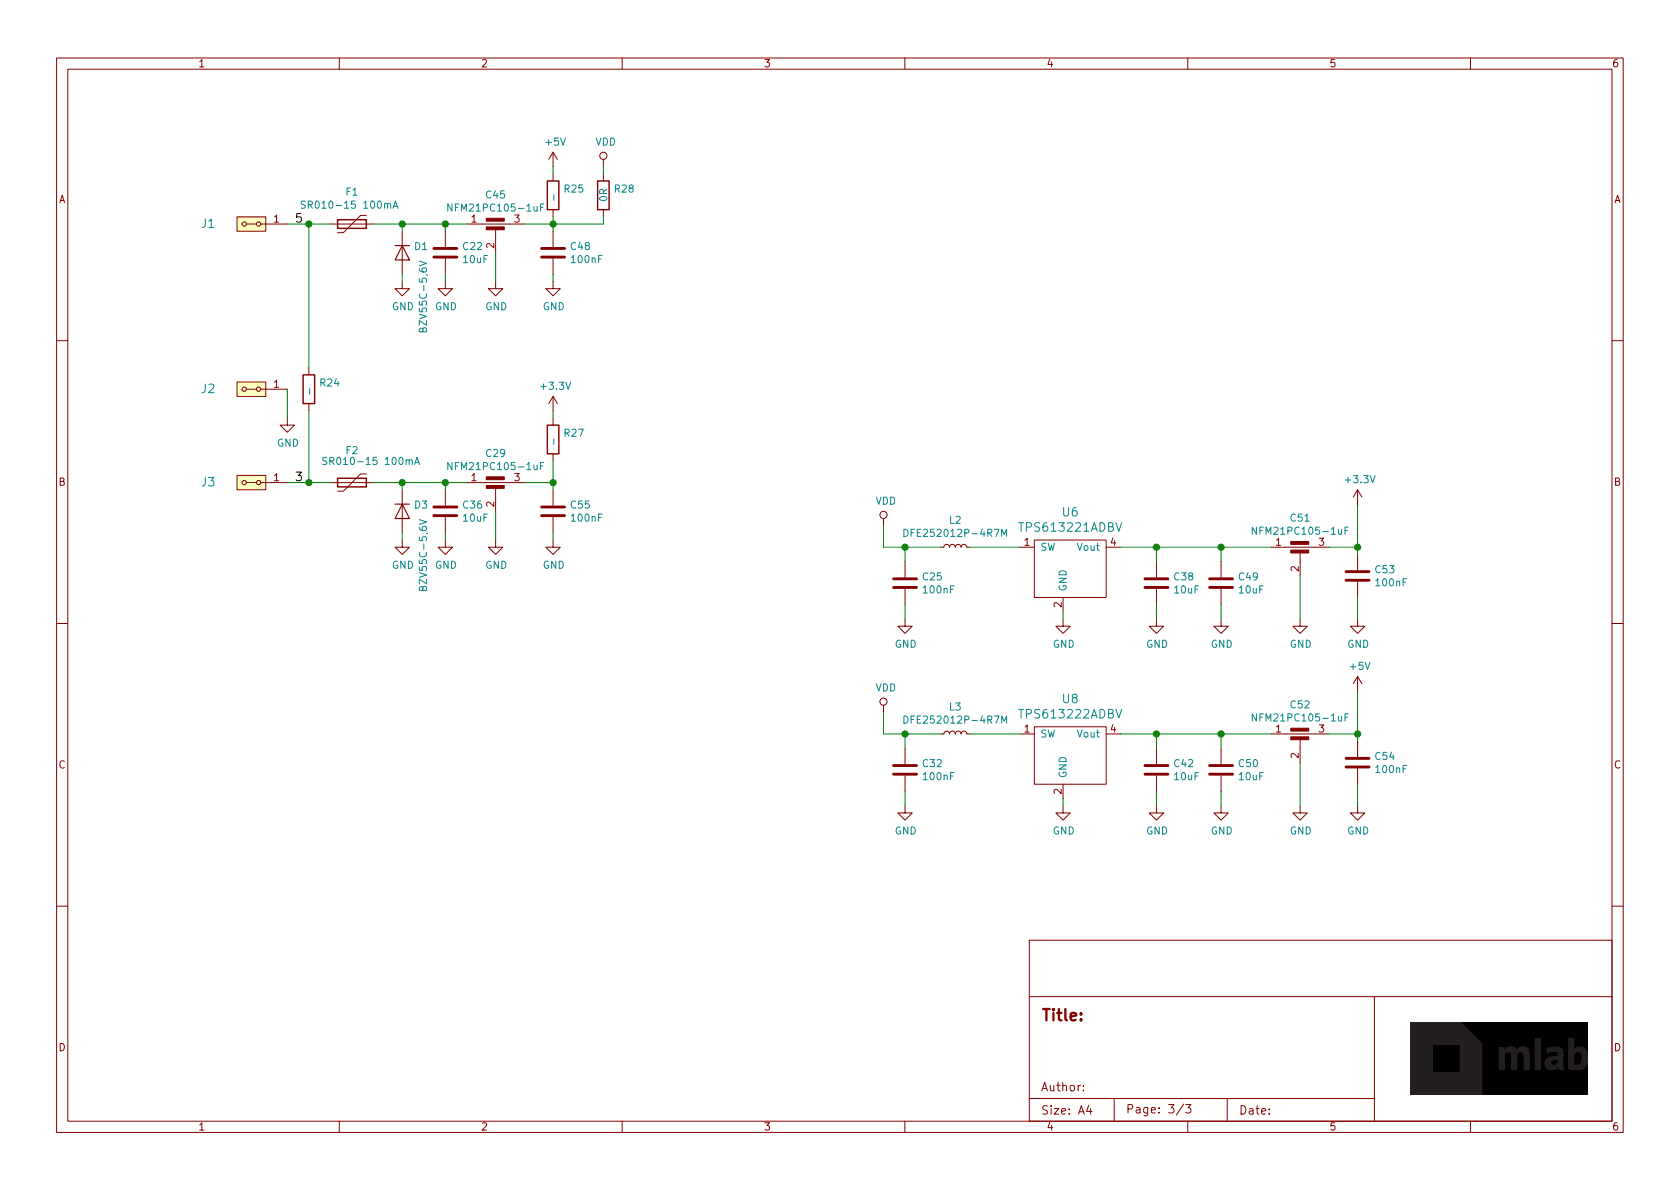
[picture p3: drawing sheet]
EESchema Schematic File Version 4
LIBS:SPACEDOS01A_PCB01A-cache
EELAYER 29 0
EELAYER END
$Descr A4 11693 8268
encoding utf-8
Sheet 3 3
Title ""
Date ""
Rev ""
Comp ""
Comment1 ""
Comment2 ""
Comment3 ""
Comment4 ""
$EndDescr
$Comp
L SPACEDOS01A_PCB01A-rescue:D-device-DATALOGGER01A-rescue-CCP2019V01A-rescue D?
U 1 1
P 2800 1750
AR Path="/5C4AEDD8/5C6BE250" Ref="D?"  Part="1" 
AR Path="/5C69BCB4/5C6BE250" Ref="D1"  Part="1" 
F 0 "D1" V 2754 1829 50  0000 L CNN
F 1 "BZV55C-5,6V" H 2850 1900 50  0000 L CNN
F 2 "Diode_SMD:D_MiniMELF" H 2800 1750 50  0001 C CNN
F 3 "" H 2800 1750 50  0001 C CNN
	1    2800 1750
	0    1    1    0   
$EndComp
Wire Wire Line
	2800 1600 2800 1550
Connection ~ 2800 1550
$Comp
L power:GND #PWR?
U 1 1
P 2800 1950
AR Path="/5C4AEDD8/5C6BE267" Ref="#PWR?"  Part="1" 
AR Path="/5C69BCB4/5C6BE267" Ref="#PWR0115"  Part="1" 
F 0 "#PWR0115" H 2800 1700 50  0001 C CNN
F 1 "GND" H 2805 1777 50  0000 C CNN
F 2 "" H 2800 1950 50  0001 C CNN
F 3 "" H 2800 1950 50  0001 C CNN
	1    2800 1950
	1    0    0    -1  
$EndComp
Wire Wire Line
	2800 1950 2800 1900
$Comp
L SPACEDOS01A_PCB01A-rescue:EMI_Filter_C-device-DATALOGGER01A-rescue-CCP2019V01A-rescue C?
U 1 1
P 3450 1650
AR Path="/5C4AEDD8/5C6BE26E" Ref="C?"  Part="1" 
AR Path="/5C69BCB4/5C6BE26E" Ref="C45"  Part="1" 
F 0 "C45" H 3450 1955 50  0000 C CNN
F 1 "NFM21PC105-1uF" H 3450 1864 50  0000 C CNN
F 2 "Mlab_L:FIR1" V 3450 1650 50  0001 C CNN
F 3 "http://www.murata.com/~/media/webrenewal/support/library/catalog/products/emc/emifil/c31e.ashx?la=en-gb" V 3450 1650 50  0001 C CNN
	1    3450 1650
	1    0    0    -1  
$EndComp
$Comp
L SPACEDOS01A_PCB01A-rescue:C-device-DATALOGGER01A-rescue-CCP2019V01A-rescue C?
U 1 1
P 3850 1750
AR Path="/5C4AEDD8/5C6BE27C" Ref="C?"  Part="1" 
AR Path="/5C69BCB4/5C6BE27C" Ref="C48"  Part="1" 
F 0 "C48" H 3965 1796 50  0000 L CNN
F 1 "100nF" H 3965 1705 50  0000 L CNN
F 2 "Mlab_R:SMD-0805" H 3888 1600 50  0001 C CNN
F 3 "" H 3850 1750 50  0001 C CNN
	1    3850 1750
	1    0    0    -1  
$EndComp
Wire Wire Line
	3650 1550 3850 1550
Wire Wire Line
	3850 1550 3850 1600
$Comp
L power:GND #PWR?
U 1 1
P 3100 1950
AR Path="/5C4AEDD8/5C6BE288" Ref="#PWR?"  Part="1" 
AR Path="/5C69BCB4/5C6BE288" Ref="#PWR0125"  Part="1" 
F 0 "#PWR0125" H 3100 1700 50  0001 C CNN
F 1 "GND" H 3105 1777 50  0000 C CNN
F 2 "" H 3100 1950 50  0001 C CNN
F 3 "" H 3100 1950 50  0001 C CNN
	1    3100 1950
	1    0    0    -1  
$EndComp
Wire Wire Line
	3100 1900 3100 1950
$Comp
L power:GND #PWR?
U 1 1
P 3850 1950
AR Path="/5C4AEDD8/5C6BE28F" Ref="#PWR?"  Part="1" 
AR Path="/5C69BCB4/5C6BE28F" Ref="#PWR0138"  Part="1" 
F 0 "#PWR0138" H 3850 1700 50  0001 C CNN
F 1 "GND" H 3855 1777 50  0000 C CNN
F 2 "" H 3850 1950 50  0001 C CNN
F 3 "" H 3850 1950 50  0001 C CNN
	1    3850 1950
	1    0    0    -1  
$EndComp
Wire Wire Line
	3850 1950 3850 1900
Wire Wire Line
	3100 1600 3100 1550
Connection ~ 3100 1550
Wire Wire Line
	3100 1550 3250 1550
$Comp
L power:GND #PWR?
U 1 1
P 3450 1950
AR Path="/5C4AEDD8/5C6BE299" Ref="#PWR?"  Part="1" 
AR Path="/5C69BCB4/5C6BE299" Ref="#PWR0140"  Part="1" 
F 0 "#PWR0140" H 3450 1700 50  0001 C CNN
F 1 "GND" H 3455 1777 50  0000 C CNN
F 2 "" H 3450 1950 50  0001 C CNN
F 3 "" H 3450 1950 50  0001 C CNN
	1    3450 1950
	1    0    0    -1  
$EndComp
Wire Wire Line
	3450 1750 3450 1950
$Comp
L SPACEDOS01A_PCB01A-rescue:Polyfuse-device-DATALOGGER01A-rescue-CCP2019V01A-rescue F?
U 1 1
P 2450 1550
AR Path="/5C4AEDD8/5C6BE2A0" Ref="F?"  Part="1" 
AR Path="/5C69BCB4/5C6BE2A0" Ref="F1"  Part="1" 
F 0 "F1" V 2225 1550 50  0000 C CNN
F 1 "SR010-15 100mA " V 2316 1550 50  0000 C CNN
F 2 "Mlab_R:SMD-0805" H 2500 1350 50  0001 L CNN
F 3 "" H 2450 1550 50  0001 C CNN
	1    2450 1550
	0    1    1    0   
$EndComp
Wire Wire Line
	2600 1550 2800 1550
Wire Wire Line
	2800 1550 3100 1550
$Comp
L Device:L_Small L2
U 1 1
P 6650 3800
F 0 "L2" V 6835 3800 50  0000 C CNN
F 1 "DFE252012P-4R7M" V 6744 3800 50  0000 C CNN
F 2 "Resistor_SMD:R_0805_2012Metric_Pad1.15x1.40mm_HandSolder" H 6650 3800 50  0001 C CNN
F 3 "~" H 6650 3800 50  0001 C CNN
	1    6650 3800
	0    -1   -1   0   
$EndComp
$Comp
L MLAB_IO:TPS61322xA U6
U 1 1
P 7400 3900
F 0 "U6" H 7450 4247 60  0000 C CNN
F 1 "TPS613221ADBV" H 7450 4141 60  0000 C CNN
F 2 "Package_TO_SOT_SMD:SOT-23-5" H 7400 3900 60  0001 C CNN
F 3 "" H 7400 3900 60  0001 C CNN
	1    7400 3900
	1    0    0    -1  
$EndComp
Wire Wire Line
	6750 3800 7100 3800
$Comp
L SPACEDOS01A_PCB01A-rescue:C-device-DATALOGGER01A-rescue-CCP2019V01A-rescue C?
U 1 1
P 8050 4050
AR Path="/5C4AEDD8/5C6C450E" Ref="C?"  Part="1" 
AR Path="/5C69BCB4/5C6C450E" Ref="C38"  Part="1" 
F 0 "C38" H 8165 4096 50  0000 L CNN
F 1 "10uF" H 8165 4005 50  0000 L CNN
F 2 "Mlab_R:SMD-0805" H 8088 3900 50  0001 C CNN
F 3 "" H 8050 4050 50  0001 C CNN
	1    8050 4050
	1    0    0    -1  
$EndComp
$Comp
L SPACEDOS01A_PCB01A-rescue:C-device-DATALOGGER01A-rescue-CCP2019V01A-rescue C?
U 1 1
P 8500 4050
AR Path="/5C4AEDD8/5C6C45C5" Ref="C?"  Part="1" 
AR Path="/5C69BCB4/5C6C45C5" Ref="C49"  Part="1" 
F 0 "C49" H 8615 4096 50  0000 L CNN
F 1 "10uF" H 8615 4005 50  0000 L CNN
F 2 "Mlab_R:SMD-0805" H 8538 3900 50  0001 C CNN
F 3 "" H 8500 4050 50  0001 C CNN
	1    8500 4050
	1    0    0    -1  
$EndComp
Wire Wire Line
	7800 3800 8050 3800
$Comp
L power:VDD #PWR?
U 1 1
P 6150 3650
AR Path="/5C4AEDD8/5C6C48EA" Ref="#PWR?"  Part="1" 
AR Path="/5C69BCB4/5C6C48EA" Ref="#PWR0148"  Part="1" 
F 0 "#PWR0148" H 6150 3500 50  0001 C CNN
F 1 "VDD" H 6167 3823 50  0000 C CNN
F 2 "" H 6150 3650 50  0001 C CNN
F 3 "" H 6150 3650 50  0001 C CNN
	1    6150 3650
	1    0    0    -1  
$EndComp
Wire Wire Line
	6150 3650 6150 3800
Wire Wire Line
	6150 3800 6300 3800
$Comp
L power:GND #PWR?
U 1 1
P 7400 4300
AR Path="/5C4AEDD8/5C6C4C1D" Ref="#PWR?"  Part="1" 
AR Path="/5C69BCB4/5C6C4C1D" Ref="#PWR0149"  Part="1" 
F 0 "#PWR0149" H 7400 4050 50  0001 C CNN
F 1 "GND" H 7405 4127 50  0000 C CNN
F 2 "" H 7400 4300 50  0001 C CNN
F 3 "" H 7400 4300 50  0001 C CNN
	1    7400 4300
	1    0    0    -1  
$EndComp
Wire Wire Line
	7400 4300 7400 4250
$Comp
L power:GND #PWR?
U 1 1
P 8050 4300
AR Path="/5C4AEDD8/5C6C4EFF" Ref="#PWR?"  Part="1" 
AR Path="/5C69BCB4/5C6C4EFF" Ref="#PWR0150"  Part="1" 
F 0 "#PWR0150" H 8050 4050 50  0001 C CNN
F 1 "GND" H 8055 4127 50  0000 C CNN
F 2 "" H 8050 4300 50  0001 C CNN
F 3 "" H 8050 4300 50  0001 C CNN
	1    8050 4300
	1    0    0    -1  
$EndComp
$Comp
L power:GND #PWR?
U 1 1
P 8500 4300
AR Path="/5C4AEDD8/5C6C4F22" Ref="#PWR?"  Part="1" 
AR Path="/5C69BCB4/5C6C4F22" Ref="#PWR0151"  Part="1" 
F 0 "#PWR0151" H 8500 4050 50  0001 C CNN
F 1 "GND" H 8505 4127 50  0000 C CNN
F 2 "" H 8500 4300 50  0001 C CNN
F 3 "" H 8500 4300 50  0001 C CNN
	1    8500 4300
	1    0    0    -1  
$EndComp
Wire Wire Line
	8500 4300 8500 4200
Wire Wire Line
	8050 4300 8050 4200
Wire Wire Line
	8050 3900 8050 3800
Connection ~ 8050 3800
Wire Wire Line
	8050 3800 8500 3800
Wire Wire Line
	8500 3900 8500 3800
$Comp
L power:+5V #PWR0152
U 1 1
P 9450 4800
F 0 "#PWR0152" H 9450 4650 50  0001 C CNN
F 1 "+5V" H 9465 4973 50  0000 C CNN
F 2 "" H 9450 4800 50  0001 C CNN
F 3 "" H 9450 4800 50  0001 C CNN
	1    9450 4800
	1    0    0    -1  
$EndComp
$Comp
L power:GND #PWR?
U 1 1
P 6300 4300
AR Path="/5C4AEDD8/5C6C8D0C" Ref="#PWR?"  Part="1" 
AR Path="/5C69BCB4/5C6C8D0C" Ref="#PWR0157"  Part="1" 
F 0 "#PWR0157" H 6300 4050 50  0001 C CNN
F 1 "GND" H 6305 4127 50  0000 C CNN
F 2 "" H 6300 4300 50  0001 C CNN
F 3 "" H 6300 4300 50  0001 C CNN
	1    6300 4300
	1    0    0    -1  
$EndComp
Wire Wire Line
	6300 3800 6300 3900
Connection ~ 6300 3800
Wire Wire Line
	6300 3800 6550 3800
Wire Wire Line
	6300 4200 6300 4300
Wire Wire Line
	8500 3800 8850 3800
Connection ~ 8500 3800
$Comp
L SPACEDOS01A_PCB01A-rescue:EMI_Filter_C-device-DATALOGGER01A-rescue-CCP2019V01A-rescue C?
U 1 1
P 9050 3900
AR Path="/5C4AEDD8/5C6CDA68" Ref="C?"  Part="1" 
AR Path="/5C69BCB4/5C6CDA68" Ref="C51"  Part="1" 
F 0 "C51" H 9050 4205 50  0000 C CNN
F 1 "NFM21PC105-1uF" H 9050 4114 50  0000 C CNN
F 2 "Mlab_L:FIR1" V 9050 3900 50  0001 C CNN
F 3 "http://www.murata.com/~/media/webrenewal/support/library/catalog/products/emc/emifil/c31e.ashx?la=en-gb" V 9050 3900 50  0001 C CNN
	1    9050 3900
	1    0    0    -1  
$EndComp
$Comp
L SPACEDOS01A_PCB01A-rescue:C-device-DATALOGGER01A-rescue-CCP2019V01A-rescue C?
U 1 1
P 9450 4000
AR Path="/5C4AEDD8/5C6CDA6E" Ref="C?"  Part="1" 
AR Path="/5C69BCB4/5C6CDA6E" Ref="C53"  Part="1" 
F 0 "C53" H 9565 4046 50  0000 L CNN
F 1 "100nF" H 9565 3955 50  0000 L CNN
F 2 "Mlab_R:SMD-0805" H 9488 3850 50  0001 C CNN
F 3 "" H 9450 4000 50  0001 C CNN
	1    9450 4000
	1    0    0    -1  
$EndComp
Wire Wire Line
	9250 3800 9450 3800
Wire Wire Line
	9450 3800 9450 3850
Wire Wire Line
	9450 3500 9450 3800
Connection ~ 9450 3800
$Comp
L power:GND #PWR?
U 1 1
P 9450 4300
AR Path="/5C4AEDD8/5C6CDA78" Ref="#PWR?"  Part="1" 
AR Path="/5C69BCB4/5C6CDA78" Ref="#PWR0159"  Part="1" 
F 0 "#PWR0159" H 9450 4050 50  0001 C CNN
F 1 "GND" H 9455 4127 50  0000 C CNN
F 2 "" H 9450 4300 50  0001 C CNN
F 3 "" H 9450 4300 50  0001 C CNN
	1    9450 4300
	1    0    0    -1  
$EndComp
$Comp
L power:GND #PWR?
U 1 1
P 9050 4300
AR Path="/5C4AEDD8/5C6CDA7F" Ref="#PWR?"  Part="1" 
AR Path="/5C69BCB4/5C6CDA7F" Ref="#PWR0160"  Part="1" 
F 0 "#PWR0160" H 9050 4050 50  0001 C CNN
F 1 "GND" H 9055 4127 50  0000 C CNN
F 2 "" H 9050 4300 50  0001 C CNN
F 3 "" H 9050 4300 50  0001 C CNN
	1    9050 4300
	1    0    0    -1  
$EndComp
Wire Wire Line
	9450 4150 9450 4300
Wire Wire Line
	9050 4000 9050 4300
$Comp
L Device:L_Small L3
U 1 1
P 6650 5100
F 0 "L3" V 6835 5100 50  0000 C CNN
F 1 "DFE252012P-4R7M" V 6744 5100 50  0000 C CNN
F 2 "Resistor_SMD:R_0805_2012Metric_Pad1.15x1.40mm_HandSolder" H 6650 5100 50  0001 C CNN
F 3 "~" H 6650 5100 50  0001 C CNN
	1    6650 5100
	0    -1   -1   0   
$EndComp
$Comp
L MLAB_IO:TPS61322xA U8
U 1 1
P 7400 5200
F 0 "U8" H 7450 5547 60  0000 C CNN
F 1 "TPS613222ADBV" H 7450 5441 60  0000 C CNN
F 2 "Package_TO_SOT_SMD:SOT-23-5" H 7400 5200 60  0001 C CNN
F 3 "" H 7400 5200 60  0001 C CNN
	1    7400 5200
	1    0    0    -1  
$EndComp
Wire Wire Line
	6750 5100 7100 5100
$Comp
L SPACEDOS01A_PCB01A-rescue:C-device-DATALOGGER01A-rescue-CCP2019V01A-rescue C?
U 1 1
P 8050 5350
AR Path="/5C4AEDD8/5C6D0EB3" Ref="C?"  Part="1" 
AR Path="/5C69BCB4/5C6D0EB3" Ref="C42"  Part="1" 
F 0 "C42" H 8165 5396 50  0000 L CNN
F 1 "10uF" H 8165 5305 50  0000 L CNN
F 2 "Mlab_R:SMD-0805" H 8088 5200 50  0001 C CNN
F 3 "" H 8050 5350 50  0001 C CNN
	1    8050 5350
	1    0    0    -1  
$EndComp
$Comp
L SPACEDOS01A_PCB01A-rescue:C-device-DATALOGGER01A-rescue-CCP2019V01A-rescue C?
U 1 1
P 8500 5350
AR Path="/5C4AEDD8/5C6D0EB9" Ref="C?"  Part="1" 
AR Path="/5C69BCB4/5C6D0EB9" Ref="C50"  Part="1" 
F 0 "C50" H 8615 5396 50  0000 L CNN
F 1 "10uF" H 8615 5305 50  0000 L CNN
F 2 "Mlab_R:SMD-0805" H 8538 5200 50  0001 C CNN
F 3 "" H 8500 5350 50  0001 C CNN
	1    8500 5350
	1    0    0    -1  
$EndComp
Wire Wire Line
	7800 5100 8050 5100
$Comp
L power:VDD #PWR?
U 1 1
P 6150 4950
AR Path="/5C4AEDD8/5C6D0EC0" Ref="#PWR?"  Part="1" 
AR Path="/5C69BCB4/5C6D0EC0" Ref="#PWR0161"  Part="1" 
F 0 "#PWR0161" H 6150 4800 50  0001 C CNN
F 1 "VDD" H 6167 5123 50  0000 C CNN
F 2 "" H 6150 4950 50  0001 C CNN
F 3 "" H 6150 4950 50  0001 C CNN
	1    6150 4950
	1    0    0    -1  
$EndComp
Wire Wire Line
	6150 4950 6150 5100
Wire Wire Line
	6150 5100 6300 5100
$Comp
L power:GND #PWR?
U 1 1
P 7400 5600
AR Path="/5C4AEDD8/5C6D0EC8" Ref="#PWR?"  Part="1" 
AR Path="/5C69BCB4/5C6D0EC8" Ref="#PWR0163"  Part="1" 
F 0 "#PWR0163" H 7400 5350 50  0001 C CNN
F 1 "GND" H 7405 5427 50  0000 C CNN
F 2 "" H 7400 5600 50  0001 C CNN
F 3 "" H 7400 5600 50  0001 C CNN
	1    7400 5600
	1    0    0    -1  
$EndComp
Wire Wire Line
	7400 5600 7400 5550
$Comp
L power:GND #PWR?
U 1 1
P 8050 5600
AR Path="/5C4AEDD8/5C6D0ECF" Ref="#PWR?"  Part="1" 
AR Path="/5C69BCB4/5C6D0ECF" Ref="#PWR0164"  Part="1" 
F 0 "#PWR0164" H 8050 5350 50  0001 C CNN
F 1 "GND" H 8055 5427 50  0000 C CNN
F 2 "" H 8050 5600 50  0001 C CNN
F 3 "" H 8050 5600 50  0001 C CNN
	1    8050 5600
	1    0    0    -1  
$EndComp
$Comp
L power:GND #PWR?
U 1 1
P 8500 5600
AR Path="/5C4AEDD8/5C6D0ED5" Ref="#PWR?"  Part="1" 
AR Path="/5C69BCB4/5C6D0ED5" Ref="#PWR0166"  Part="1" 
F 0 "#PWR0166" H 8500 5350 50  0001 C CNN
F 1 "GND" H 8505 5427 50  0000 C CNN
F 2 "" H 8500 5600 50  0001 C CNN
F 3 "" H 8500 5600 50  0001 C CNN
	1    8500 5600
	1    0    0    -1  
$EndComp
Wire Wire Line
	8500 5600 8500 5500
Wire Wire Line
	8050 5600 8050 5500
Wire Wire Line
	8050 5200 8050 5100
Connection ~ 8050 5100
Wire Wire Line
	8050 5100 8500 5100
Wire Wire Line
	8500 5200 8500 5100
$Comp
L SPACEDOS01A_PCB01A-rescue:C-device-DATALOGGER01A-rescue-CCP2019V01A-rescue C?
U 1 1
P 6300 5350
AR Path="/5C4AEDD8/5C6D0EE7" Ref="C?"  Part="1" 
AR Path="/5C69BCB4/5C6D0EE7" Ref="C32"  Part="1" 
F 0 "C32" H 6415 5396 50  0000 L CNN
F 1 "100nF" H 6415 5305 50  0000 L CNN
F 2 "Mlab_R:SMD-0805" H 6338 5200 50  0001 C CNN
F 3 "" H 6300 5350 50  0001 C CNN
	1    6300 5350
	1    0    0    -1  
$EndComp
$Comp
L power:GND #PWR?
U 1 1
P 6300 5600
AR Path="/5C4AEDD8/5C6D0EED" Ref="#PWR?"  Part="1" 
AR Path="/5C69BCB4/5C6D0EED" Ref="#PWR0168"  Part="1" 
F 0 "#PWR0168" H 6300 5350 50  0001 C CNN
F 1 "GND" H 6305 5427 50  0000 C CNN
F 2 "" H 6300 5600 50  0001 C CNN
F 3 "" H 6300 5600 50  0001 C CNN
	1    6300 5600
	1    0    0    -1  
$EndComp
Wire Wire Line
	6300 5100 6300 5200
Connection ~ 6300 5100
Wire Wire Line
	6300 5100 6550 5100
Wire Wire Line
	6300 5500 6300 5600
Wire Wire Line
	8500 5100 8850 5100
Connection ~ 8500 5100
$Comp
L SPACEDOS01A_PCB01A-rescue:EMI_Filter_C-device-DATALOGGER01A-rescue-CCP2019V01A-rescue C?
U 1 1
P 9050 5200
AR Path="/5C4AEDD8/5C6D0EF9" Ref="C?"  Part="1" 
AR Path="/5C69BCB4/5C6D0EF9" Ref="C52"  Part="1" 
F 0 "C52" H 9050 5505 50  0000 C CNN
F 1 "NFM21PC105-1uF" H 9050 5414 50  0000 C CNN
F 2 "Mlab_L:FIR1" V 9050 5200 50  0001 C CNN
F 3 "http://www.murata.com/~/media/webrenewal/support/library/catalog/products/emc/emifil/c31e.ashx?la=en-gb" V 9050 5200 50  0001 C CNN
	1    9050 5200
	1    0    0    -1  
$EndComp
$Comp
L SPACEDOS01A_PCB01A-rescue:C-device-DATALOGGER01A-rescue-CCP2019V01A-rescue C?
U 1 1
P 9450 5300
AR Path="/5C4AEDD8/5C6D0EFF" Ref="C?"  Part="1" 
AR Path="/5C69BCB4/5C6D0EFF" Ref="C54"  Part="1" 
F 0 "C54" H 9565 5346 50  0000 L CNN
F 1 "100nF" H 9565 5255 50  0000 L CNN
F 2 "Mlab_R:SMD-0805" H 9488 5150 50  0001 C CNN
F 3 "" H 9450 5300 50  0001 C CNN
	1    9450 5300
	1    0    0    -1  
$EndComp
Wire Wire Line
	9250 5100 9450 5100
Wire Wire Line
	9450 5100 9450 5150
Wire Wire Line
	9450 4800 9450 5100
Connection ~ 9450 5100
$Comp
L power:GND #PWR?
U 1 1
P 9450 5600
AR Path="/5C4AEDD8/5C6D0F09" Ref="#PWR?"  Part="1" 
AR Path="/5C69BCB4/5C6D0F09" Ref="#PWR0170"  Part="1" 
F 0 "#PWR0170" H 9450 5350 50  0001 C CNN
F 1 "GND" H 9455 5427 50  0000 C CNN
F 2 "" H 9450 5600 50  0001 C CNN
F 3 "" H 9450 5600 50  0001 C CNN
	1    9450 5600
	1    0    0    -1  
$EndComp
$Comp
L power:GND #PWR?
U 1 1
P 9050 5600
AR Path="/5C4AEDD8/5C6D0F0F" Ref="#PWR?"  Part="1" 
AR Path="/5C69BCB4/5C6D0F0F" Ref="#PWR0171"  Part="1" 
F 0 "#PWR0171" H 9050 5350 50  0001 C CNN
F 1 "GND" H 9055 5427 50  0000 C CNN
F 2 "" H 9050 5600 50  0001 C CNN
F 3 "" H 9050 5600 50  0001 C CNN
	1    9050 5600
	1    0    0    -1  
$EndComp
Wire Wire Line
	9450 5450 9450 5600
Wire Wire Line
	9050 5300 9050 5600
$Comp
L MLAB_HEADER:HEADER_2x01_PARALLEL J1
U 1 1
P 1750 1550
F 0 "J1" H 2050 1550 60  0000 C CNN
F 1 "HEADER_2x01_PARALLEL" H 1667 1419 60  0001 C CNN
F 2 "Mlab_Pin_Headers:Straight_1x02" H 1750 1550 60  0001 C CNN
F 3 "" H 1750 1550 60  0000 C CNN
	1    1750 1550
	-1   0    0    1   
$EndComp
Wire Wire Line
	2000 1550 2150 1550
$Comp
L SPACEDOS01A_PCB01A-rescue:D-device-DATALOGGER01A-rescue-CCP2019V01A-rescue D?
U 1 1
P 2800 3550
AR Path="/5C4AEDD8/5C589333" Ref="D?"  Part="1" 
AR Path="/5C69BCB4/5C589333" Ref="D3"  Part="1" 
F 0 "D3" V 2754 3629 50  0000 L CNN
F 1 "BZV55C-5,6V" H 2850 3700 50  0000 L CNN
F 2 "Diode_SMD:D_MiniMELF" H 2800 3550 50  0001 C CNN
F 3 "" H 2800 3550 50  0001 C CNN
	1    2800 3550
	0    1    1    0   
$EndComp
Wire Wire Line
	2800 3400 2800 3350
Connection ~ 2800 3350
$Comp
L power:GND #PWR?
U 1 1
P 2800 3750
AR Path="/5C4AEDD8/5C589349" Ref="#PWR?"  Part="1" 
AR Path="/5C69BCB4/5C589349" Ref="#PWR0113"  Part="1" 
F 0 "#PWR0113" H 2800 3500 50  0001 C CNN
F 1 "GND" H 2805 3577 50  0000 C CNN
F 2 "" H 2800 3750 50  0001 C CNN
F 3 "" H 2800 3750 50  0001 C CNN
	1    2800 3750
	1    0    0    -1  
$EndComp
Wire Wire Line
	2800 3750 2800 3700
$Comp
L SPACEDOS01A_PCB01A-rescue:EMI_Filter_C-device-DATALOGGER01A-rescue-CCP2019V01A-rescue C?
U 1 1
P 3450 3450
AR Path="/5C4AEDD8/5C589354" Ref="C?"  Part="1" 
AR Path="/5C69BCB4/5C589354" Ref="C29"  Part="1" 
F 0 "C29" H 3450 3755 50  0000 C CNN
F 1 "NFM21PC105-1uF" H 3450 3664 50  0000 C CNN
F 2 "Mlab_L:FIR1" V 3450 3450 50  0001 C CNN
F 3 "http://www.murata.com/~/media/webrenewal/support/library/catalog/products/emc/emifil/c31e.ashx?la=en-gb" V 3450 3450 50  0001 C CNN
	1    3450 3450
	1    0    0    -1  
$EndComp
$Comp
L SPACEDOS01A_PCB01A-rescue:C-device-DATALOGGER01A-rescue-CCP2019V01A-rescue C?
U 1 1
P 3850 3550
AR Path="/5C4AEDD8/5C589368" Ref="C?"  Part="1" 
AR Path="/5C69BCB4/5C589368" Ref="C55"  Part="1" 
F 0 "C55" H 3965 3596 50  0000 L CNN
F 1 "100nF" H 3965 3505 50  0000 L CNN
F 2 "Mlab_R:SMD-0805" H 3888 3400 50  0001 C CNN
F 3 "" H 3850 3550 50  0001 C CNN
	1    3850 3550
	1    0    0    -1  
$EndComp
Wire Wire Line
	3650 3350 3850 3350
Wire Wire Line
	3850 3350 3850 3400
$Comp
L power:GND #PWR?
U 1 1
P 3100 3750
AR Path="/5C4AEDD8/5C589376" Ref="#PWR?"  Part="1" 
AR Path="/5C69BCB4/5C589376" Ref="#PWR0114"  Part="1" 
F 0 "#PWR0114" H 3100 3500 50  0001 C CNN
F 1 "GND" H 3105 3577 50  0000 C CNN
F 2 "" H 3100 3750 50  0001 C CNN
F 3 "" H 3100 3750 50  0001 C CNN
	1    3100 3750
	1    0    0    -1  
$EndComp
Wire Wire Line
	3100 3700 3100 3750
$Comp
L power:GND #PWR?
U 1 1
P 3850 3750
AR Path="/5C4AEDD8/5C589381" Ref="#PWR?"  Part="1" 
AR Path="/5C69BCB4/5C589381" Ref="#PWR0137"  Part="1" 
F 0 "#PWR0137" H 3850 3500 50  0001 C CNN
F 1 "GND" H 3855 3577 50  0000 C CNN
F 2 "" H 3850 3750 50  0001 C CNN
F 3 "" H 3850 3750 50  0001 C CNN
	1    3850 3750
	1    0    0    -1  
$EndComp
Wire Wire Line
	3850 3750 3850 3700
Wire Wire Line
	3100 3400 3100 3350
Connection ~ 3100 3350
Wire Wire Line
	3100 3350 3250 3350
$Comp
L power:GND #PWR?
U 1 1
P 3450 3750
AR Path="/5C4AEDD8/5C58938F" Ref="#PWR?"  Part="1" 
AR Path="/5C69BCB4/5C58938F" Ref="#PWR0139"  Part="1" 
F 0 "#PWR0139" H 3450 3500 50  0001 C CNN
F 1 "GND" H 3455 3577 50  0000 C CNN
F 2 "" H 3450 3750 50  0001 C CNN
F 3 "" H 3450 3750 50  0001 C CNN
	1    3450 3750
	1    0    0    -1  
$EndComp
Wire Wire Line
	3450 3550 3450 3750
$Comp
L SPACEDOS01A_PCB01A-rescue:Polyfuse-device-DATALOGGER01A-rescue-CCP2019V01A-rescue F?
U 1 1
P 2450 3350
AR Path="/5C4AEDD8/5C58939A" Ref="F?"  Part="1" 
AR Path="/5C69BCB4/5C58939A" Ref="F2"  Part="1" 
F 0 "F2" V 2225 3350 50  0000 C CNN
F 1 "SR010-15 100mA " V 2300 3500 50  0000 C CNN
F 2 "Mlab_R:SMD-0805" H 2500 3150 50  0001 L CNN
F 3 "" H 2450 3350 50  0001 C CNN
	1    2450 3350
	0    1    1    0   
$EndComp
Wire Wire Line
	2600 3350 2800 3350
Wire Wire Line
	2800 3350 3100 3350
$Comp
L MLAB_HEADER:HEADER_2x01_PARALLEL J3
U 1 1
P 1750 3350
F 0 "J3" H 2050 3350 60  0000 C CNN
F 1 "HEADER_2x01_PARALLEL" H 1667 3219 60  0001 C CNN
F 2 "Mlab_Pin_Headers:Straight_1x02" H 1750 3350 60  0001 C CNN
F 3 "" H 1750 3350 60  0000 C CNN
	1    1750 3350
	-1   0    0    1   
$EndComp
Wire Wire Line
	2000 3350 2150 3350
$Comp
L Device:R R24
U 1 1
P 2150 2700
F 0 "R24" H 2220 2746 50  0000 L CNN
F 1 "-" V 2150 2650 50  0000 L CNN
F 2 "Mlab_R:SMD-0805" V 2080 2700 50  0001 C CNN
F 3 "~" H 2150 2700 50  0001 C CNN
	1    2150 2700
	1    0    0    -1  
$EndComp
Connection ~ 2150 1550
Wire Wire Line
	2150 1550 2300 1550
Wire Wire Line
	2150 2850 2150 3350
Connection ~ 2150 3350
Wire Wire Line
	2150 3350 2300 3350
$Comp
L MLAB_HEADER:HEADER_2x01_PARALLEL J2
U 1 1
P 1750 2700
F 0 "J2" H 2050 2700 60  0000 C CNN
F 1 "HEADER_2x01_PARALLEL" H 1667 2569 60  0001 C CNN
F 2 "Mlab_Pin_Headers:Straight_1x02" H 1750 2700 60  0001 C CNN
F 3 "" H 1750 2700 60  0000 C CNN
	1    1750 2700
	-1   0    0    1   
$EndComp
$Comp
L power:GND #PWR?
U 1 1
P 2000 2900
AR Path="/5C4AEDD8/5C5954E0" Ref="#PWR?"  Part="1" 
AR Path="/5C69BCB4/5C5954E0" Ref="#PWR0141"  Part="1" 
F 0 "#PWR0141" H 2000 2650 50  0001 C CNN
F 1 "GND" H 2005 2727 50  0000 C CNN
F 2 "" H 2000 2900 50  0001 C CNN
F 3 "" H 2000 2900 50  0001 C CNN
	1    2000 2900
	1    0    0    -1  
$EndComp
Wire Wire Line
	2000 2700 2000 2900
$Comp
L power:+3.3V #PWR0155
U 1 1
P 9450 3500
F 0 "#PWR0155" H 9450 3350 50  0001 C CNN
F 1 "+3.3V" H 9465 3673 50  0000 C CNN
F 2 "" H 9450 3500 50  0001 C CNN
F 3 "" H 9450 3500 50  0001 C CNN
	1    9450 3500
	1    0    0    -1  
$EndComp
$Comp
L power:+5V #PWR0172
U 1 1
P 3850 1150
F 0 "#PWR0172" H 3850 1000 50  0001 C CNN
F 1 "+5V" H 3865 1323 50  0000 C CNN
F 2 "" H 3850 1150 50  0001 C CNN
F 3 "" H 3850 1150 50  0001 C CNN
	1    3850 1150
	1    0    0    -1  
$EndComp
$Comp
L Device:R R27
U 1 1
P 3850 3050
F 0 "R27" H 3920 3096 50  0000 L CNN
F 1 "-" V 3850 3000 50  0000 L CNN
F 2 "Mlab_R:SMD-0805" V 3780 3050 50  0001 C CNN
F 3 "~" H 3850 3050 50  0001 C CNN
	1    3850 3050
	1    0    0    -1  
$EndComp
Wire Wire Line
	2150 1550 2150 2550
$Comp
L power:+3.3V #PWR0173
U 1 1
P 3850 2850
F 0 "#PWR0173" H 3850 2700 50  0001 C CNN
F 1 "+3.3V" H 3865 3023 50  0000 C CNN
F 2 "" H 3850 2850 50  0001 C CNN
F 3 "" H 3850 2850 50  0001 C CNN
	1    3850 2850
	1    0    0    -1  
$EndComp
Wire Wire Line
	3850 3200 3850 3350
Connection ~ 3850 3350
Wire Wire Line
	3850 2900 3850 2850
$Comp
L Device:R R25
U 1 1
P 3850 1350
F 0 "R25" H 3920 1396 50  0000 L CNN
F 1 "-" V 3850 1300 50  0000 L CNN
F 2 "Mlab_R:SMD-0805" V 3780 1350 50  0001 C CNN
F 3 "~" H 3850 1350 50  0001 C CNN
	1    3850 1350
	1    0    0    -1  
$EndComp
Wire Wire Line
	3850 1500 3850 1550
Connection ~ 3850 1550
Wire Wire Line
	3850 1200 3850 1150
$Comp
L Device:R R28
U 1 1
P 4200 1350
F 0 "R28" H 4270 1396 50  0000 L CNN
F 1 "0R" V 4200 1300 50  0000 L CNN
F 2 "Mlab_R:SMD-0805" V 4130 1350 50  0001 C CNN
F 3 "~" H 4200 1350 50  0001 C CNN
	1    4200 1350
	1    0    0    -1  
$EndComp
$Comp
L power:VDD #PWR?
U 1 1
P 4200 1150
AR Path="/5C4AEDD8/5C5D8D8D" Ref="#PWR?"  Part="1" 
AR Path="/5C69BCB4/5C5D8D8D" Ref="#PWR0174"  Part="1" 
F 0 "#PWR0174" H 4200 1000 50  0001 C CNN
F 1 "VDD" H 4217 1323 50  0000 C CNN
F 2 "" H 4200 1150 50  0001 C CNN
F 3 "" H 4200 1150 50  0001 C CNN
	1    4200 1150
	1    0    0    -1  
$EndComp
Wire Wire Line
	4200 1150 4200 1200
Wire Wire Line
	3850 1550 4200 1550
Wire Wire Line
	4200 1550 4200 1500
$Comp
L SPACEDOS01A_PCB01A-rescue:C-device-DATALOGGER01A-rescue-CCP2019V01A-rescue C?
U 1 1
P 3100 1750
AR Path="/5C4AEDD8/5C5FA3D4" Ref="C?"  Part="1" 
AR Path="/5C69BCB4/5C5FA3D4" Ref="C22"  Part="1" 
F 0 "C22" H 3215 1796 50  0000 L CNN
F 1 "10uF" H 3215 1705 50  0000 L CNN
F 2 "Mlab_R:SMD-0805" H 3138 1600 50  0001 C CNN
F 3 "" H 3100 1750 50  0001 C CNN
	1    3100 1750
	1    0    0    -1  
$EndComp
$Comp
L SPACEDOS01A_PCB01A-rescue:C-device-DATALOGGER01A-rescue-CCP2019V01A-rescue C?
U 1 1
P 3100 3550
AR Path="/5C4AEDD8/5C5FB0D4" Ref="C?"  Part="1" 
AR Path="/5C69BCB4/5C5FB0D4" Ref="C36"  Part="1" 
F 0 "C36" H 3215 3596 50  0000 L CNN
F 1 "10uF" H 3215 3505 50  0000 L CNN
F 2 "Mlab_R:SMD-0805" H 3138 3400 50  0001 C CNN
F 3 "" H 3100 3550 50  0001 C CNN
	1    3100 3550
	1    0    0    -1  
$EndComp
$Comp
L SPACEDOS01A_PCB01A-rescue:C-device-DATALOGGER01A-rescue-CCP2019V01A-rescue C?
U 1 1
P 6300 4050
AR Path="/5C4AEDD8/5C6C894E" Ref="C?"  Part="1" 
AR Path="/5C69BCB4/5C6C894E" Ref="C25"  Part="1" 
F 0 "C25" H 6415 4096 50  0000 L CNN
F 1 "100nF" H 6415 4005 50  0000 L CNN
F 2 "Mlab_R:SMD-0805" H 6338 3900 50  0001 C CNN
F 3 "" H 6300 4050 50  0001 C CNN
	1    6300 4050
	1    0    0    -1  
$EndComp
Text Label 2050 1550 0    60   ~ 0
5
Text Label 2050 3350 0    60   ~ 0
3
$EndSCHEMATC
